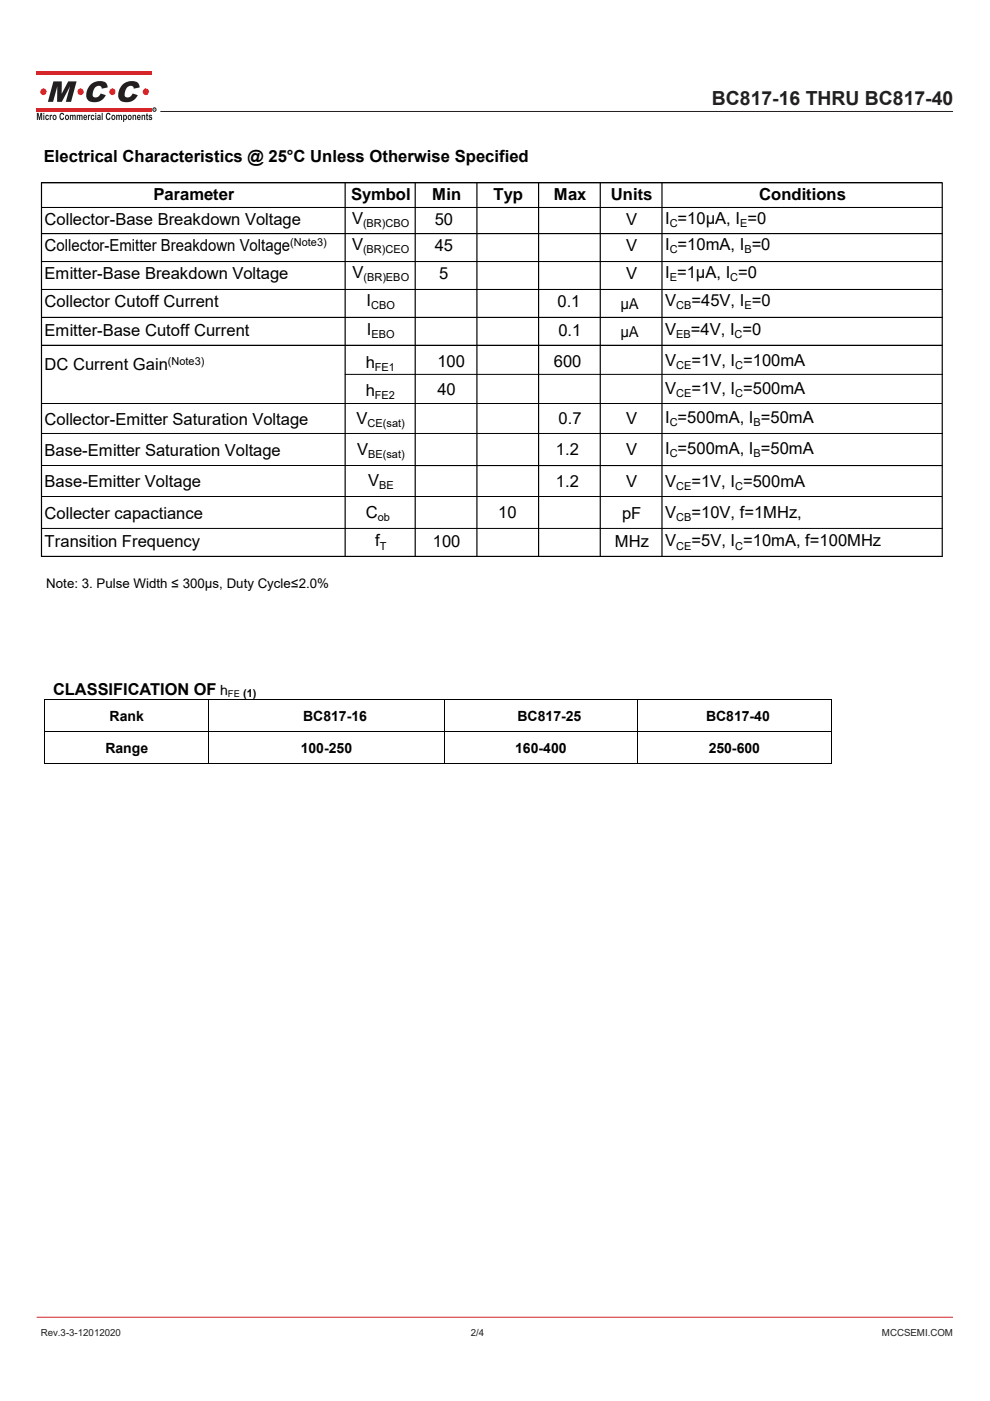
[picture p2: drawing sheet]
<svg xmlns="http://www.w3.org/2000/svg" width="210mm" height="297mm" viewBox="0 0 210 297" stroke-linecap="round" stroke-linejoin="round" font-family="sans-serif">
<g fill="#d62629">
<path d="M7.8 15.2h24.4v.8h-24.4z"/>
<path d="M7.8 22.8h24.4v.8h-24.4z"/>
</g>
<g fill="#231f20">
<path d="M7.8 23.9h.4l.2 1.1 .2-1.1h.3v1.5h-.2v-1.1l-.2 1.1h-.2l-.3-1.1v1.1h-.2zM9.2 23.9h.2v.3h-.2zM9.2 24.3h.2v1.1h-.2zM9.7 24.5l.4-.2 .3 .4h-.2l-.1-.1a.32 .32 0 0 0-.3 .3 .32 .32 0 0 0 .3 .3l.1-.2 .2 .1a.44 .44 0 0 1-.6 .3 .44 .44 0 0 1-.2-.7zM10.5 24.3h.2v.2l.2-.2 .2 .1-.1 .2-.2 .1v.7h-.3zM11.3 24.5a.49 .49 0 0 1 .7 .4 .49 .49 0 0 1-.7 .4l-.2-.4zM11.4 24.6l.1 .6a.29 .29 0 0 0 .3-.3 .29 .29 0 0 0-.4-.3zM12.9 24l.4-.1 .3 .4-.2 .1-.2-.2a.52 .52 0 0 0-.4 .5 .52 .52 0 0 0 .4 .5l.2-.3 .2 .1a.54 .54 0 0 1-.6 .4 .54 .54 0 0 1-.4-.7zM13.9 24.5a.49 .49 0 0 1 .7 .4 .49 .49 0 0 1-.7 .4l-.1-.4zM14.1 24.6v.6a.29 .29 0 0 0 .3-.3 .29 .29 0 0 0-.3-.3zM14.8 24.3h.2v.2l.3-.2a.27 .27 0 0 0 .2 .2 .27 .27 0 0 0 .3-.2l.2 .2 .1 .9h-.3l-.1-.9-.1 .2-.1 .7h-.2l-.1-.9-.1 .2-.1 .7h-.2zM16.3 24.3h.2v.2l.2-.2a.27 .27 0 0 0 .3 .2 .27 .27 0 0 0 .2-.2l.3 .2v.9h-.2l-.1-.9-.2 .2v.7h-.2l-.1-.9-.2 .2v.7h-.2zM17.8 24.5l.3-.2 .3 .2 .1 .5h-.6v.1l.2 .1 .1-.1h.3a.45 .45 0 0 1-.7 .3 .45 .45 0 0 1-.1-.7zM18 24.6l-.1 .2h.3l-.1-.2zM18.6 24.3h.2v.2l.2-.2 .2 .1-.1 .2-.2 .1v.7h-.3zM19.4 24.5l.4-.2 .2 .4h-.2l-.1-.1a.32 .32 0 0 0-.2 .3 .32 .32 0 0 0 .3 .3v-.2l.2 .1a.44 .44 0 0 1-.6 .3 .44 .44 0 0 1-.1-.7zM20.2 23.9h.2v.3h-.2zM20.2 24.3h.2v1.1h-.2zM20.7 24.4a.36 .36 0 0 1 .5-.1 .36 .36 0 0 1 .1 .4l.1 .7-.3-.1a.34 .34 0 0 1-.5-.2 .34 .34 0 0 1 .4-.3v-.2h-.4zM20.8 25.1a.2 .2 0 0 0 .4 0 .2 .2 0 0 0-.4 0zM21.6 23.9h.2v1.5h-.2zM22.7 24l.5-.1 .3 .4-.3 .1-.1-.2a.52 .52 0 0 0-.4 .5 .52 .52 0 0 0 .4 .5l.1-.3 .3 .1a.54 .54 0 0 1-.7 .4 .54 .54 0 0 1-.4-.7zM23.7 24.5a.49 .49 0 0 1 .8 .4 .49 .49 0 0 1-.8 .4l-.1-.4zM23.9 24.6l.1 .6a.29 .29 0 0 0 .3-.3 .29 .29 0 0 0-.4-.3zM24.6 24.3h.2v.2l.3-.2a.27 .27 0 0 0 .3 .2 .27 .27 0 0 0 .2-.2l.3 .2v.9h-.2l-.2-.9-.1 .2v.7h-.2l-.2-.9-.1 .2v.7h-.3zM26.1 24.3h.2v.2l.1-.1a.51 .51 0 0 1 .6 .5 .51 .51 0 0 1-.6 .5l-.1 .5h-.2zM26.4 24.6a.31 .31 0 0 0-.1 .4 .31 .31 0 0 0 .4 .2v-.5zM27.2 24.5a.49 .49 0 0 1 .7 .4 .49 .49 0 0 1-.7 .4l-.1-.4zM27.4 24.6v.6a.29 .29 0 0 0 .3-.3 .29 .29 0 0 0-.3-.3zM28.1 24.3h.2v.2l.1-.1a.31 .31 0 0 1 .4 0 .31 .31 0 0 1 .1 .4v.6h-.2v-.7l-.2-.2-.1 .2-.1 .7h-.2zM29.2 24.5l.2-.2 .3 .2 .1 .5h-.5v.1l.2 .1 .1-.1h.2a.45 .45 0 0 1-.6 .3 .45 .45 0 0 1-.1-.7zM29.3 24.6v.2h.3l-.1-.2zM30 24.3h.2v.2l.2-.1a.31 .31 0 0 1 .3 0 .31 .31 0 0 1 .1 .4v.6h-.2v-.7l-.2-.2-.1 .2-.1 .7h-.2zM31 24.1l.3-.1v.3h.1v.3h-.1l.1 .9-.3-.2-.2-.7zM31.6 24.4l.4-.1 .3 .3-.4-.1-.2 .2a.42 .42 0 0 1 .5 .3 .42 .42 0 0 1-.3 .5l-.4-.4 .6 .1-.6-.4z"/>
<path d="M11.3 17.3h1.8v2.6l1.4-2.6h1.7l-1.1 4.3h-1.1l.9-3.3-1.8 3.3h-1l.1-3.3-.9 3.3h-1.1zM19.1 18a2.61 2.61 0 0 1 3.5-.3l.2 .8-1.2 .3a.74 .74 0 0 0-.6-.7 .74 .74 0 0 0-.8 .5 1.82 1.82 0 0 0-.4 1.9 1.09 1.09 0 0 0 1.6-.7l1 .4a2.49 2.49 0 0 1-3.9 .9 2.76 2.76 0 0 1 .6-3.1zM25.9 18a2.61 2.61 0 0 1 3.5-.3l.2 .8-1.2 .3a.74 .74 0 0 0-.6-.7 .74 .74 0 0 0-.9 .5 1.82 1.82 0 0 0-.3 1.9 1.09 1.09 0 0 0 1.5-.7l1.1 .4a2.49 2.49 0 0 1-3.9 .9 2.76 2.76 0 0 1 .6-3.1z"/>
</g>
<g fill="#d62629">
<circle cx="30.9" cy="19.5" r=".68"/>
<circle cx="23.8" cy="19.5" r=".68"/>
<circle cx="17.1" cy="19.5" r=".68"/>
<circle cx="9.2" cy="19.5" r=".68"/>
</g>
<circle cx="32.7" cy="23.2" r=".37" fill="none" stroke="#231f20" stroke-width=".21"/>
<path d="M32.6 23h.3l-.1 .3 .2 .1-.3-.1-.1 .1zM32.7 23.1v.1h.2z" fill="#231f20"/>
<path d="M34 23.6h168.1" fill="none" stroke="#231f20" stroke-width=".21"/>
<path d="M7.8 279.3h194.3" fill="none" stroke="#d62629" stroke-width=".21"/>
<g fill="none" stroke="#000" stroke-width=".21">
<path d="M73.2 38.8v79.2M88.1 38.8v79.2M101.2 38.8v79.2M114.2 38.8v79.2M127.3 38.8v79.2M140.4 38.8v79M199.9 38.8v79.2M199.9 38.8h-191.1v79.2M8.8 44h191.1M8.8 49.5h191.1M8.8 55.5h191.1M8.8 61.4h191.1"/>
<path d="M8.8 67.3h191.1M8.8 73.2h191.1M73.2 79.4h126.7M8.8 98.7h191.1M8.8 85.6h191.1M8.8 91.9h191.1M8.8 105.3h191.1M8.8 118h191.1M8.8 112h191.1M9.4 148.4h167M9.4 155.2h167M9.5 148.5v6.6"/>
<path d="M9.5 155.2v6.7M44.3 148.5v6.6M44.3 155.2v6.7M94.2 148.5v6.6M94.2 155.2v6.7M135.3 148.5v6.6M135.3 155.2v6.7M176.3 148.5v6.6M176.3 155.2v6.7M9.4 161.9h167"/>
</g>
<path d="M9.4 148.3h.2v.2h-.2zM176.2 148.3h.2v.2h-.2z" fill="#000"/>
<text font-size="4.1" fill="#231f20" x="151" y="22.2">BC817-16 THRU BC817-40</text>
<g font-size="3.5">
<text x="9.3" y="34.4">Electrical Characteristics @ 25°C Unless Otherwise Specified</text>
<text x="9.5" y="47.6">Collector-Base Breakdown Voltage</text>
<text x="32.6" y="42.5">Parameter</text>
<text x="74.5" y="42.5">Symbol</text>
<text x="74.7" y="47.4">V</text>
<text x="91.7" y="42.5">Min</text>
<text x="92.2" y="47.6">50</text>
<text x="104.7" y="42.5">Typ</text>
<text x="117.5" y="42.5">Max</text>
<text x="129.6" y="42.5">Units</text>
<text x="132.8" y="47.6">V</text>
<text x="141.1" y="47.4">I =10µA, I =0</text>
<text x="161" y="42.5">Conditions</text>
<text x="9.5" y="53.2">Collector-Emitter Breakdown Voltage</text>
<text x="74.7" y="53">V</text>
<text x="92.2" y="53.2">45</text>
<text x="132.8" y="53.2">V</text>
<text x="141.1" y="53">I =10mA, I =0</text>
<text x="9.5" y="59.1">Emitter-Base Breakdown Voltage</text>
<text x="74.8" y="58.9">V</text>
<text x="93.2" y="59.1">5</text>
<text x="132.8" y="59.1">V</text>
<text x="141.1" y="58.9">I =1µA, I =0</text>
<text x="9.5" y="65">Collector Cutoff Current</text>
<text x="77.8" y="64.8">I</text>
<text x="118.2" y="65">0.1</text>
<text x="141.1" y="64.8">V</text>
<text x="146.7" y="64.8">=45V, I =0</text>
<text x="9.5" y="71.2">Emitter-Base Cutoff Current</text>
<text x="77.8" y="71">I</text>
<text x="118.4" y="71.2">0.1</text>
<text x="141.1" y="71">V</text>
<text x="146.5" y="71">=4V, I =0</text>
<text x="77.6" y="78">h</text>
<text x="92.8" y="77.7">100</text>
<text x="117.5" y="77.7">600</text>
<text x="141.1" y="77.6">V</text>
<text x="146.7" y="77.6">=1V, I =100mA</text>
<text x="9.5" y="78.5">DC Current Gain</text>
<text x="77.6" y="83.9">h</text>
<text x="92.8" y="83.7">40</text>
<text x="141.1" y="83.5">V</text>
<text x="146.7" y="83.5">=1V, I =500mA</text>
<text x="75.6" y="89.8">V</text>
<text x="118.5" y="89.9">0.7</text>
<text x="132.8" y="89.9">V</text>
<text x="141.1" y="89.7">I =500mA, I =50mA</text>
<text x="9.5" y="90">Collector-Emitter Saturation Voltage</text>
<text x="9.5" y="96.6">Base-Emitter Saturation Voltage</text>
<text x="75.7" y="96.4">V</text>
<text x="117.9" y="96.5">1.2</text>
<text x="132.8" y="96.5">V</text>
<text x="141.1" y="96.3">I =500mA, I =50mA</text>
<text x="9.5" y="103.3">Base-Emitter Voltage</text>
<text x="78.1" y="103.1">V</text>
<text x="117.9" y="103.2">1.2</text>
<text x="132.8" y="103.2">V</text>
<text x="141.1" y="103.3">V</text>
<text x="146.6" y="103.3">=1V, I =500mA</text>
<text x="9.5" y="110">Collecter capactiance</text>
<text x="77.6" y="109.8">C</text>
<text x="105.7" y="109.8">10</text>
<text x="132" y="110">pF</text>
<text x="141.1" y="109.8">V</text>
<text x="146.7" y="109.8">=10V, f=1MHz,</text>
<text x="9.5" y="116.1">Transition Frequency</text>
<text x="79.6" y="115.8">f</text>
<text x="91.8" y="116.1">100</text>
<text x="130.4" y="116.1">MHz</text>
<text x="141.1" y="115.8">V</text>
<text x="146.7" y="115.8">=5V, I =10mA, f=100MHz</text>
<text x="11.3" y="147.4">CLASSIFICATION OF</text>
</g>
<g font-size="3.2">
<text x="131.6" y="65.5">μA</text>
<text x="131.6" y="71.5">μA</text>
</g>
<g font-size="3">
<text x="46.7" y="147.4">h</text>
<text x="23.3" y="152.9">Rank</text>
<text x="64.3" y="152.9">BC817-16</text>
<text x="109.8" y="152.9">BC817-25</text>
<text x="149.7" y="152.9">BC817-40</text>
<text x="22.3" y="159.7">Range</text>
<text x="63.8" y="159.7">100-250</text>
<text x="109.3" y="159.7">160-400</text>
<text x="150.3" y="159.7">250-600</text>
</g>
<text font-size="2.8" x="9.8" y="124.8">Note: 3. Pulse Width ≤ 300μs, Duty Cycle≤2.0%</text>
<g font-size="2.3">
<text x="61.6" y="52.1">(Note3)</text>
<text x="77" y="53.7">(BR)CEO</text>
<text x="77" y="48.1">(BR)CBO</text>
<text x="142" y="48.1">C</text>
<text x="142" y="53.7">C</text>
<text x="157" y="48.1">E</text>
<text x="157.9" y="53.7">B</text>
<text x="77.1" y="59.6">(BR)EBO</text>
<text x="142" y="59.6">E</text>
<text x="154.9" y="59.6">C</text>
<text x="78.7" y="65.5">CBO</text>
<text x="143.4" y="65.5">CB</text>
<text x="157.9" y="65.5">E</text>
<text x="78.8" y="71.7">EBO</text>
<text x="143.4" y="71.7">EB</text>
<text x="155.8" y="71.7">C</text>
<text x="35.6" y="77.4">(Note3)</text>
<text x="79.5" y="78.6">FE1</text>
<text x="143.4" y="78.3">CE</text>
<text x="155.9" y="78.3">C</text>
<text x="79.5" y="84.6">FE2</text>
<text x="143.4" y="84.2">CE</text>
<text x="155.9" y="84.2">C</text>
<text x="78" y="90.5">CE(sat)</text>
<text x="142" y="90.4">C</text>
<text x="159.8" y="90.4">B</text>
<text x="78.1" y="97">BE(sat)</text>
<text x="142" y="96.9">C</text>
<text x="159.8" y="96.9">B</text>
<text x="80.4" y="103.7">BE</text>
<text x="143.4" y="104">CE</text>
<text x="155.9" y="104">C</text>
<text x="80.1" y="110.4">ob</text>
<text x="143.4" y="110.4">CB</text>
<text x="80.6" y="116.5">T</text>
<text x="143.4" y="116.5">CE</text>
<text x="155.9" y="116.5">C</text>
<text x="51.5" y="147.9">(1)</text>
</g>
<g font-size="2.1" fill="#231f20">
<text x="8.6" y="283.2">Rev.3-3-12012020</text>
<text x="99.8" y="283.2">2/4</text>
<text x="187.1" y="283.2">MCCSEMI.COM</text>
</g>
<text font-size="2" x="48.4" y="147.7">FE</text>
</svg>
